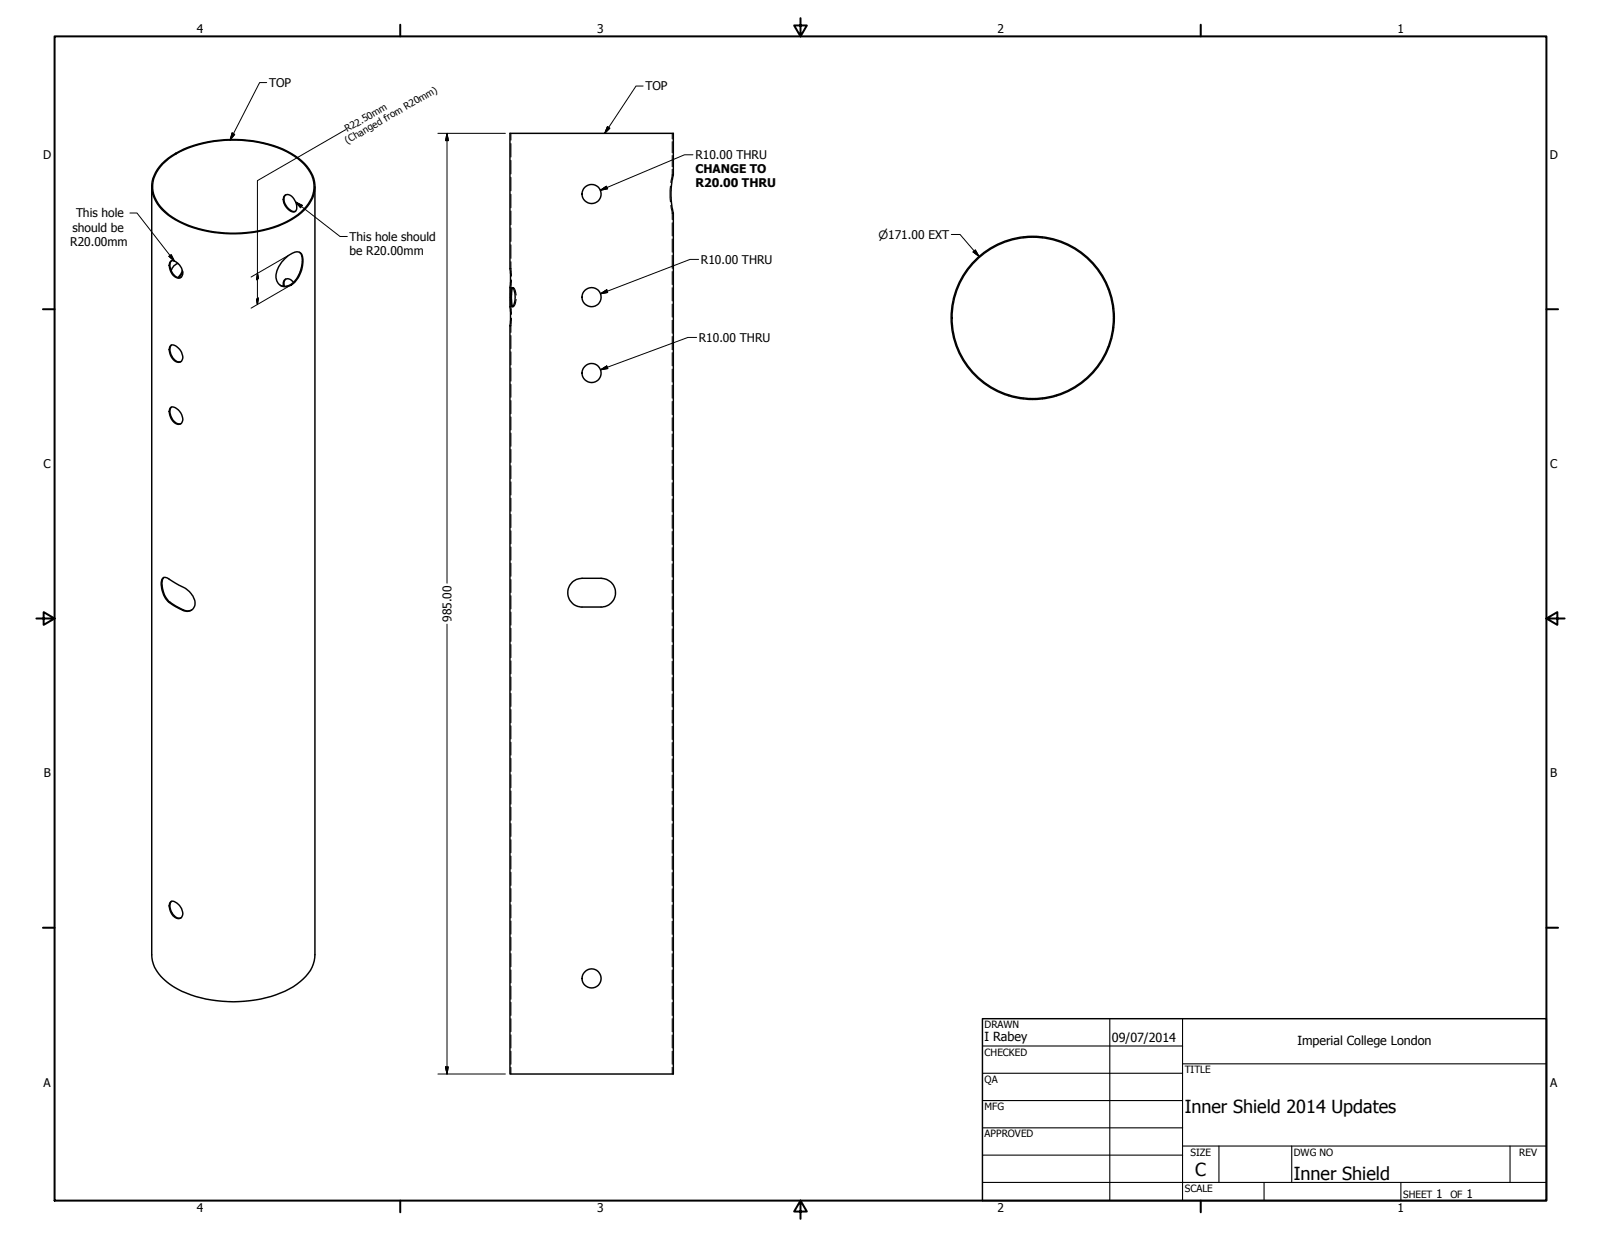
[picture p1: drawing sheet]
<svg xmlns="http://www.w3.org/2000/svg" width="559mm" height="432mm" viewBox="0 0 559 432" stroke-linecap="round" stroke-linejoin="round" font-family="sans-serif">
<!-- layer: Visible (ANSI) -->
<g fill="none" stroke="#000" stroke-width=".51">
<path d="M56.6 57.1a33.9 33.9 0 0 1 21.9-8.3 41.4 41.4 0 0 1 24.4 5.6 12.8 12.8 0 0 1 6.9 12.4 15.9 15.9 0 0 1-9.6 10.7 44.8 44.8 0 0 1-38.9-.7 14.8 14.8 0 0 1-8.3-11.1 11.9 11.9 0 0 1 3.6-8.6zM56.9 57.1a34.6 34.6 0 0 1 23.6-8.2 39.1 39.1 0 0 1 23.4 6.4 12.2 12.2 0 0 1 5.6 11.5 15.9 15.9 0 0 1-9.6 10.6 44.3 44.3 0 0 1-38.4-.8 14.7 14.7 0 0 1-8.2-10.9 11.6 11.6 0 0 1 3.6-8.6zM178 46.5h57v14.6a27.3 27.3 0 0 0 0 13.3v300.5h-57v-261.4l.2-1.8-.2-4.4 .2-8.9zM53 65.2v268a13.1 13.1 0 0 0 6.3 10.4 42 42 0 0 0 29.9 5.5 28.9 28.9 0 0 0 18.4-9.3 10.7 10.7 0 0 0 2.3-6.6v-268M99.3 68.3a2.23 2.23 0 0 1 3.3 1.2 3.5 3.5 0 0 1 .3 4.4 3.9 3.9 0 0 1-4-3.7v-1zM99.8 68a3.3 3.3 0 0 0 .8 4.7l1.4 1 1.1 .1M59.7 91.1a4 4 0 0 1 4.1 3.7 1.69 1.69 0 0 1-.8 2.1 1.69 1.69 0 0 1-2.2-.4 4.6 4.6 0 0 1-1.4-5.1zM59.8 91.1a4.2 4.2 0 0 0 2.7 5.9l.6-.2M62.1 91.9a3.5 3.5 0 0 0-2.3 2.5M63.6 94.4l-.5 1.4-1 1.1M63.8 94.9l-1.4 2.1M99.7 90l.5-.4a4.7 4.7 0 0 1 4.4-1.5 4.3 4.3 0 0 1 1 4.6 9 9 0 0 1-5 7.2 3.5 3.5 0 0 1-3.5-.9 3.5 3.5 0 0 1-.6-3.6 11 11 0 0 1 3.2-5.4z"/>
<path d="M99.8 97.4a2.16 2.16 0 0 0-.5 2.5M102.4 98.6a1.96 1.96 0 0 0-3.3-.5l-.1 1.8M104.5 88.1a5 5 0 0 1 .8 4.9 8.2 8.2 0 0 1-5.5 6.9l-1.9-.3M178.6 100.5a1.77 1.77 0 0 1 1.1 1.9v2.6a1.77 1.77 0 0 1-1.1 2 12.3 12.3 0 0 1 0-6.5zM178.9 100.5a12.3 12.3 0 0 0 0 6.5M59.4 120.8a2.33 2.33 0 0 1 3.3 1.1 3.2 3.2 0 0 1 .4 4.4 3.3 3.3 0 0 1-3.9-3.1l-.1-1.2zM59.8 120.5a4.3 4.3 0 0 0 2.7 5.9l.6-.2M59.4 142.4a2.45 2.45 0 0 1 3.3 1.2 3.2 3.2 0 0 1 .4 4.4 3.3 3.3 0 0 1-3.9-3.2l-.1-1.2zM59.8 142.1a4.3 4.3 0 0 0 2.7 5.9l.6-.1M56.7 201.9a1.64 1.64 0 0 1 2.4 .3l2.2 1.4a14.9 14.9 0 0 1 4.8 2.9 4.8 4.8 0 0 1 1.4 5.8 2.88 2.88 0 0 1-3.7 .7 11.7 11.7 0 0 1-6.1-4.3 8.1 8.1 0 0 1-1-6.8zM57.1 201.6a7.2 7.2 0 0 0 1 7.3 14.8 14.8 0 0 0 6.7 4.3l.7 .1 1.4-.3M199.6 203.3a4.9 4.9 0 0 1 3.5-1.4h6.7a5 5 0 0 1 5 5 5 5 0 0 1-5 5h-6.7a5 5 0 0 1-4.6-3.1 5 5 0 0 1 1.1-5.5z"/>
<path d="M59.7 314.7a4 4 0 0 1 4.1 3.7 1.69 1.69 0 0 1-.8 2.1 1.69 1.69 0 0 1-2.2-.5 4.6 4.6 0 0 1-1.4-5zM59.8 314.6a4.2 4.2 0 0 0 2.7 5.9l.6-.1"/>
<circle cx="206.5" cy="67.7" r="3.3"/>
<circle cx="206.5" cy="103.7" r="3.3"/>
<circle cx="360.5" cy="111" r="28.5"/>
<circle cx="360.5" cy="111" r="28.2"/>
<circle cx="206.5" cy="130.2" r="3.3"/>
<circle cx="206.5" cy="341.5" r="3.3"/>
</g>
<!-- layer: Hidden (ANSI) -->
<g fill="none" stroke="#000" stroke-width=".38">
<path d="M178.3 46.5v2.4M178.3 50.1v4.7M178.3 56v4.7M234.6 46.5v2M234.6 49.5v3.8M234.6 54.3v3.9M234.6 59.1v2M178.3 61.9v4.7M178.3 67.8v4.7M178.3 73.7v4.7M178.3 79.6v4.7M234 65v5.4"/>
<path d="M234.1 71.8l.5 2.6M234.6 61.1l-.5 2.6M234.6 61.1h.2M234.6 74.4h.2M234.6 74.4v2.2M234.6 77.8v4.6M234.9 61.1h.1M234.9 74.4h.1M178 93.7h.1M178.2 93.7h.1M178.3 93.7l.2 2.7M178.3 85.5v4.7"/>
<path d="M178.3 91.4v2.3M178.5 97.7l-.2 2.7M234.6 83.4v4.6M234.6 89.2v4.5M234.6 94.8v4.5M357.1 82.7v.3M363.8 82.7v.3M178 100.4h.1M178 107.1h.1M178 113.7h.1M178.2 100.4h.1M178.2 107.1h.1"/>
<path d="M178.2 113.7h.1M178.3 107.1l.2 2.6M178.3 100.4v2.7M178.3 104.4v2.7M178.3 113.7v2.3M178.3 117.2v4.5M178.5 111.1l-.2 2.6M178.8 100.4h.1M178.8 107.1h.1M179 107.1h.1M179.1 100.4l-.2 .1a1.41 1.41 0 0 1 1.1 1.7l.1 .8M180.1 104.5l-.4 1.9a.58 .58 0 0 1-.8 .6"/>
<path d="M234.6 100.5v4.5M234.6 106.2v4.5M234.6 111.8v4.5M234.6 117.5v4.5M332.7 117.7h.1M332.7 104.3h.1M332.9 117.7h.2M332.9 104.3h.2M386.8 101h.3M388.4 114.3h.1M388.4 107.6h.1M388.6 114.3h.1"/>
<path d="M388.6 107.6h.1M178.3 122.8v4.6M178.3 128.5v4.5M178.3 134.2v4.5M178.3 139.8v4.6M234.6 123.1v4.6M234.6 128.8v4.5M234.6 134.5v4.5M352.1 137.9v.1M352.1 138.1v.1M357.1 138.9v.2M357.1 139.2v.1"/>
<path d="M363.8 138.9v.2M363.8 139.2v.1M368.7 137.9v.1M368.7 138.1v.1M386.8 121h.3M178.3 145.5v4.6M178.3 151.2v4.6M178.3 156.9v4.5M234.6 140.1v4.6M234.6 145.9v4.5M234.6 151.5v4.5M234.6 157.2v4.5"/>
<path d="M178.3 162.6v4.5M178.3 168.2v4.6M178.3 173.9v4.5M178.3 179.6v4.5M234.6 162.8v4.6M234.6 168.5v4.5M234.6 174.2v4.5M234.6 179.8v4.6M178.3 185.3v4.5M178.3 190.9v4.6M178.3 196.6v4.6M234.6 185.5v4.6"/>
<path d="M234.6 191.2v4.5M234.6 196.8v4.6M178.3 202.3v4.5M178.3 208v4.5M178.3 213.7v4.5M178.3 219.3v4.6M234.6 202.6v4.5M234.6 208.2v4.5M234.6 213.9v4.5M234.6 219.5v4.6M178.3 225v4.6M178.3 230.7v4.5"/>
<path d="M178.3 236.3v4.6M234.6 225.2v4.5M234.6 230.9v4.5M234.6 236.5v4.6M178.3 242.1v4.5M178.3 247.7v4.6M178.3 253.4v4.5M178.3 259.1v4.5M234.6 242.3v4.5M234.6 247.9v4.5M234.6 253.6v4.5M234.6 259.2v4.6"/>
<path d="M178.3 264.7v4.6M178.3 270.4v4.6M178.3 276.1v4.6M234.6 264.9v4.5M234.6 270.6v4.5M234.6 276.2v4.6M178.3 281.8v4.5M178.3 287.5v4.5M178.3 293.1v4.6M178.3 298.8v4.5M234.6 281.9v4.5M234.6 287.6v4.5"/>
<path d="M234.6 293.2v4.6M234.6 298.9v4.6M178.3 304.5v4.6M178.3 310.2v4.5M178.3 315.8v4.6M234.6 304.6v4.5M234.6 310.3v4.5M234.6 315.9v4.6M178.3 321.5v4.6M178.3 327.2v4.5M178.3 332.9v4.5M178.3 338.6v4.5"/>
<path d="M234.6 321.6v4.5M234.6 327.3v4.5M234.6 332.9v4.6M234.6 338.6v4.6M178.3 344.2v4.6M178.3 349.9v4.6M178.3 355.6v4.5M234.6 344.3v4.5M234.6 349.9v4.6M234.6 355.6v4.6M178.3 361.3v4.5M178.3 367v4.5"/>
<path d="M178.3 372.6v2.3M234.6 361.3v4.5M234.6 367v4.5M234.6 372.6v2.3"/>
</g>
<!-- layer: Border (ANSI) -->
<g fill="none" stroke="#000" stroke-width=".7">
<path d="M19 12.7h520.8v406.4h-520.8zM139.7 8.6v4.1M279.4 6.3v6.4l-2.2-3.8h4.4l-2.2 3.8M419.1 8.6v4.1M15 107.9h4M539.8 107.9h4M12.7 215.9h6.3l-3.8-2.2v4.4l3.8-2.2M539.8 215.9l3.8 2.2v-4.4l-3.8 2.2h6.3M15 323.8h4M539.8 323.8h4M139.7 419.1v4.1M279.4 419.1l2.2 3.8h-4.4l2.2-3.8v6.3"/>
<path d="M419.1 419.1v4.1"/>
</g>
<!-- layer: Title (ANSI) -->
<g fill="none" stroke="#000" stroke-width=".38">
<path d="M387.3 355.6v63.5M412.7 355.6v63.5M342.9 365.1h69.8M342.9 374.6h69.8M412.7 371.3h127.1M342.9 384.2h69.8M342.9 393.7h69.8M342.9 412.7h196.9M342.9 403.2h69.8M412.7 400h127.1M425.4 400v12.7M441.2 412.7v6.4"/>
<path d="M450.8 400v12.7M488.9 412.7v6.4M527 400v12.7"/>
</g>
<path d="M342.9 355.6h196.9v63.5h-196.9z" fill="none" stroke="#000" stroke-width=".51"/>
<!-- layer: Dimension (ANSI) -->
<g fill="none" stroke="#000" stroke-width=".35">
<path d="M120.6 45.3l-30.7 17.8v43.2M152.8 46.5h23.6M156 46.5l.5 2.6h-1zM156 46.5v157.1M241.9 54h-3l-29.4 12.4M209.5 66.4l2.1-1.4 .5 .9zM89.9 95.4l.3 1.8-.7 .5zM100.5 89.3l-12.9 7.4M243.8 90.6h-2.9l-31.3 12M332 81.9h3.1l6.6 7.6M339.7 87.9l.7-.7 1.3 2.3zM89.5 104.5l.7-.5-.3 2.3z"/>
<path d="M100.5 100.1l-12.9 7.5M209.6 102.6l2.2-1.4 .3 .9zM243.1 117.8h-3l-30.5 11.3M209.6 129.1l2.2-1.3 .4 .9zM156 217.9v157M152.8 374.9h23.6M155.5 372.4h1l-.5 2.5z"/>
</g>
<g fill="#000" stroke="#000" stroke-width=".35">
<path d="M156 46.5l.5 2.6zM156 46.5l.5 2.6h-1zM209.5 66.4l2.1-1.4zM209.5 66.4l2.1-1.4 .5 .9zM89.9 95.4l.3 1.8zM89.9 95.4l.3 1.8-.7 .5zM339.7 87.9l2 1.6zM339.7 87.9l.7-.7 1.3 2.3zM89.5 104.5l.4 1.8zM89.5 104.5l.7-.5-.3 2.3zM209.6 102.6l2.2-1.4zM209.6 102.6l2.2-1.4 .3 .9z"/>
<path d="M209.6 129.1l2.2-1.3zM209.6 129.1l2.2-1.3 .4 .9zM155.5 372.4l.5 2.5zM155.5 372.4h1l-.5 2.5z"/>
</g>
<!-- layer: Symbol (ANSI) -->
<path d="M93.1 28.8h-2.5l-10.3 20.1M224.5 30h-2.5l-10.9 16.5M81 46.4l.9 .5-1.6 2zM212 44.2l.9 .6-1.8 1.7zM45.3 74.4h2.5l13.1 16.8M103.2 70.5l2.3 1.2-.6 .8zM103.2 70.5l15.5 12.1h2.5M59 89.5l.8-.6 1.1 2.3z" fill="none" stroke="#000" stroke-width=".35"/>
<path d="M81 46.4l-.7 2.5zM81 46.4l.9 .5-1.6 2zM212 44.2l-.9 2.3zM212 44.2l.9 .6-1.8 1.7zM103.2 70.5l2.3 1.2zM103.2 70.5l2.3 1.2-.6 .8zM59 89.5l1.9 1.7zM59 89.5l.8-.6 1.1 2.3z" fill="#000" stroke="#000" stroke-width=".35"/>
<g font-size="6.3">
<text x="413.5" y="388.6">Inner Shield 2014 Updates</text>
<text x="417.2" y="410.6">C</text>
<text x="451.6" y="411.9">Inner Shield</text>
</g>
<g font-size="4.4">
<text x="343.7" y="363.5">I Rabey</text>
<text x="388.1" y="363.7">09/07/2014</text>
<text x="452.9" y="364.7">Imperial College London</text>
</g>
<g font-size="4.2">
<text x="68.7" y="11.7">4</text>
<text x="208.4" y="11.7">3</text>
<text x="348.1" y="11.7">2</text>
<text x="487.8" y="11.7">1</text>
<text x="93.9" y="30.4">TOP</text>
<text x="225.3" y="31.6">TOP</text>
<text x="15.1" y="55.5">D</text>
<text x="242.7" y="55.6">R10.00 THRU</text>
<text x="540.9" y="55.5">D</text>
<text x="242.7" y="60.3">CHANGE TO</text>
<text x="242.7" y="65.3">R20.00 THRU</text>
<text x="26.5" y="75.9">This hole</text>
<text x="25.3" y="81">should be</text>
<text x="24.5" y="86">R20.00mm</text>
<text x="122" y="84.1">This hole should</text>
<text x="122" y="89.2">be R20.00mm</text>
<text x="244.7" y="92.1">R10.00 THRU</text>
<text x="243.9" y="119.3">R10.00 THRU</text>
<text x="15.2" y="163.4">C</text>
<text x="541" y="163.4">C</text>
<text x="157.5" y="217.1" transform="rotate(-90 157.5 217.1)">985.00</text>
<text x="15.3" y="271.4">B</text>
<text x="541.1" y="271.4">B</text>
<text x="15.2" y="379.3">A</text>
<text x="541" y="379.3">A</text>
<text x="501.3" y="418.3">1</text>
<text x="511.8" y="418.3">1</text>
<text x="68.7" y="423.2">4</text>
<text x="208.4" y="423.2">3</text>
<text x="348.1" y="423.2">2</text>
<text x="487.8" y="423.2">1</text>
</g>
<text font-size="4" x="306.6" y="83.3">⌀171.00 EXT</text>
<g font-size="3.5">
<text x="343.7" y="358.9">DRAWN</text>
<text x="343.7" y="368.5">CHECKED</text>
<text x="413.5" y="374.6">TITLE</text>
<text x="343.7" y="378">QA</text>
<text x="343.7" y="387.5">MFG</text>
<text x="343.7" y="397.1">APPROVED</text>
<text x="415.5" y="403.4">SIZE</text>
<text x="451.6" y="403.4">DWG NO</text>
<text x="530.3" y="403.4">REV</text>
<text x="413.5" y="416.1">SCALE</text>
<text x="489.7" y="418.3">SHEET</text>
<text x="506.2" y="418.3">OF</text>
</g>
<g font-size="3.4">
<text x="121.2" y="46.2" transform="rotate(-30 121.2 46.2)">R22.50mm</text>
<text x="121.2" y="50.3" transform="rotate(-30 121.2 50.3)">(Changed from R20mm)</text>
</g>
</svg>
